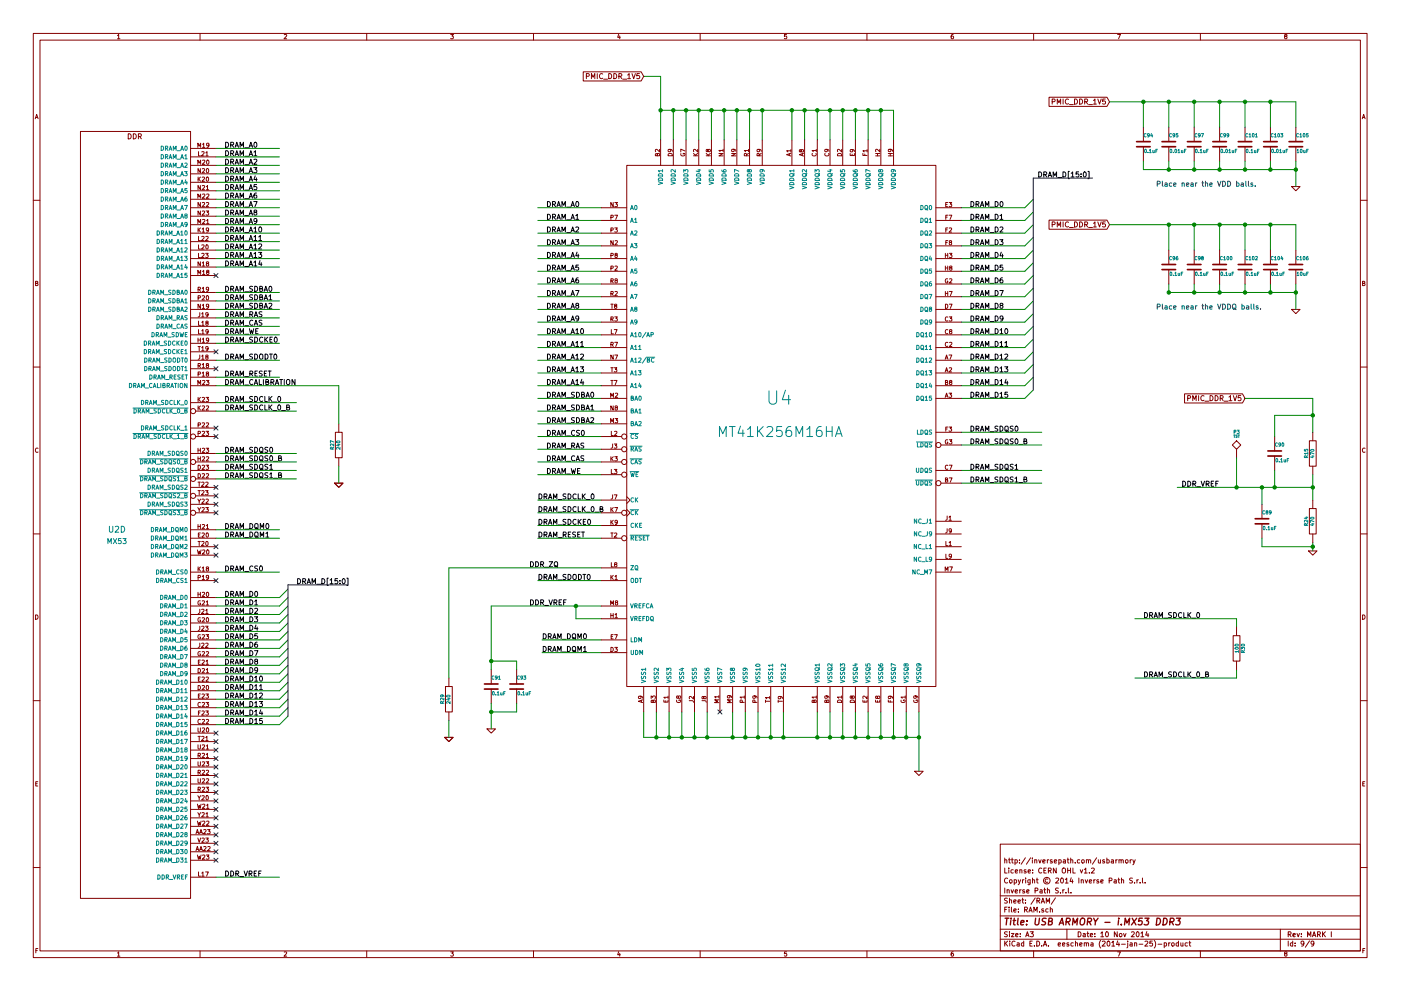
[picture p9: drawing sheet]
EESchema Schematic File Version 2
LIBS:power
LIBS:device
LIBS:transistors
LIBS:conn
LIBS:linear
LIBS:regul
LIBS:74xx
LIBS:cmos4000
LIBS:adc-dac
LIBS:memory
LIBS:xilinx
LIBS:special
LIBS:microcontrollers
LIBS:dsp
LIBS:microchip
LIBS:analog_switches
LIBS:motorola
LIBS:texas
LIBS:intel
LIBS:audio
LIBS:interface
LIBS:digital-audio
LIBS:philips
LIBS:display
LIBS:cypress
LIBS:siliconi
LIBS:opto
LIBS:atmel
LIBS:contrib
LIBS:valves
LIBS:armory
LIBS:armory-cache
EELAYER 24 0
EELAYER END
$Descr A3 16535 11693
encoding utf-8
Sheet 9 9
Title "USB ARMORY - i.MX53 DDR3"
Date "10 Nov 2014"
Rev "MARK I"
Comp "Inverse Path S.r.l."
Comment1 "Copyright © 2014 Inverse Path S.r.l."
Comment2 "License: CERN OHL v1.2"
Comment3 "http://inversepath.com/usbarmory"
Comment4 ""
$EndDescr
$Comp
L MX53 U2
U 4 1
P 1560 6320
F 0 "U2" H 1380 6390 70  0000 C CNN
F 1 "MX53" H 1380 6250 60  0000 C CNN
F 2 "" H 1520 6360 60  0000 C CNN
F 3 "" H 1520 6360 60  0000 C CNN
	4    1560 6320
	1    0    0    -1  
$EndComp
Text Label 2650 8550 0    60   ~ 0
DRAM_D15
Text Label 2650 8450 0    60   ~ 0
DRAM_D14
Text Label 2650 8350 0    60   ~ 0
DRAM_D13
Text Label 2650 8250 0    60   ~ 0
DRAM_D12
Text Label 2650 8150 0    60   ~ 0
DRAM_D11
Text Label 2650 8050 0    60   ~ 0
DRAM_D10
Text Label 2650 7950 0    60   ~ 0
DRAM_D9
Text Label 2650 7850 0    60   ~ 0
DRAM_D8
Text Label 2650 7750 0    60   ~ 0
DRAM_D7
Text Label 2650 7650 0    60   ~ 0
DRAM_D6
Text Label 2650 7550 0    60   ~ 0
DRAM_D5
Text Label 2650 7450 0    60   ~ 0
DRAM_D4
Text Label 2650 7350 0    60   ~ 0
DRAM_D3
Text Label 2650 7250 0    60   ~ 0
DRAM_D2
Text Label 2650 7150 0    60   ~ 0
DRAM_D1
Text Label 2650 7050 0    60   ~ 0
DRAM_D0
Entry Wire Line
	3300 8550 3400 8450
Entry Wire Line
	3300 8450 3400 8350
Entry Wire Line
	3300 8350 3400 8250
Entry Wire Line
	3300 8250 3400 8150
Entry Wire Line
	3300 8150 3400 8050
Entry Wire Line
	3300 8050 3400 7950
Entry Wire Line
	3300 7950 3400 7850
Entry Wire Line
	3300 7850 3400 7750
Entry Wire Line
	3300 7750 3400 7650
Entry Wire Line
	3300 7650 3400 7550
Entry Wire Line
	3300 7550 3400 7450
Entry Wire Line
	3300 7450 3400 7350
Entry Wire Line
	3300 7350 3400 7250
Entry Wire Line
	3300 7250 3400 7150
Entry Wire Line
	3300 7150 3400 7050
Entry Wire Line
	3300 7050 3400 6950
Text Label 3500 6900 0    60   ~ 0
DRAM_D[15:0]
NoConn ~ 2550 6850
Text Label 2650 6750 0    60   ~ 0
DRAM_CS0
NoConn ~ 2550 5150
NoConn ~ 2550 5050
Text Label 2650 4750 0    60   ~ 0
DRAM_SDCLK_0
Text Label 2650 4850 0    60   ~ 0
DRAM_SDCLK_0_B
NoConn ~ 2550 4150
Text Label 2650 4050 0    60   ~ 0
DRAM_SDCKE0
Text Label 2650 5350 0    60   ~ 0
DRAM_SDQS0
Text Label 2650 5450 0    60   ~ 0
DRAM_SDQS0_B
Text Label 2650 5550 0    60   ~ 0
DRAM_SDQS1
Text Label 2650 5650 0    60   ~ 0
DRAM_SDQS1_B
Text Label 2650 6250 0    60   ~ 0
DRAM_DQM0
Text Label 2650 6350 0    60   ~ 0
DRAM_DQM1
NoConn ~ 2550 3250
Text Label 2650 2050 0    60   ~ 0
DRAM_A3
Text Label 2650 1950 0    60   ~ 0
DRAM_A2
Text Label 2650 1850 0    60   ~ 0
DRAM_A1
Text Label 2650 1750 0    60   ~ 0
DRAM_A0
Text Label 2650 2450 0    60   ~ 0
DRAM_A7
Text Label 2650 2350 0    60   ~ 0
DRAM_A6
Text Label 2650 2250 0    60   ~ 0
DRAM_A5
Text Label 2650 2150 0    60   ~ 0
DRAM_A4
Text Label 2650 2650 0    60   ~ 0
DRAM_A9
Text Label 2650 2550 0    60   ~ 0
DRAM_A8
$Comp
L R R15
U 1 1
P 15500 5350
F 0 "R15" V 15580 5350 40  0000 C CNN
F 1 "470" V 15507 5351 40  0000 C CNN
F 2 "SM0201" V 15430 5350 30  0001 C CNN
F 3 "~" H 15500 5350 30  0000 C CNN
F 4 "Vishay Draloric" V 15500 5350 60  0001 C CNN "Mfg"
F 5 "CRCW0201470RFNED" V 15500 5350 60  0001 C CNN "Mfg PN"
F 6 "1%, 50mW" V 15500 5350 60  0001 C CNN "Desc"
F 7 "Farnell" V 15500 5350 60  0001 C CNN "Supplier"
F 8 "2140024" V 15500 5350 60  0001 C CNN "Supplier PN"
	1    15500 5350
	-1   0    0    1   
$EndComp
$Comp
L GND #PWR087
U 1 1
P 15500 6500
F 0 "#PWR087" H 15500 6500 30  0001 C CNN
F 1 "GND" H 15500 6430 30  0001 C CNN
F 2 "" H 15500 6500 60  0000 C CNN
F 3 "" H 15500 6500 60  0000 C CNN
	1    15500 6500
	1    0    0    -1  
$EndComp
$Comp
L C C90
U 1 1
P 15050 5350
F 0 "C90" H 15050 5450 40  0000 L CNN
F 1 "0.1uF" H 15056 5265 40  0000 L CNN
F 2 "SM0201" H 15088 5200 30  0001 C CNN
F 3 "~" H 15050 5350 60  0000 C CNN
F 4 "TDK" H 15050 5350 60  0001 C CNN "Mfg"
F 5 "C0603X5R0J104K030BC" H 15050 5350 60  0001 C CNN "Mfg PN"
F 6 "X5R, 10%, 6.3V" H 15050 5350 60  0001 C CNN "Desc"
F 7 "Farnell" H 15050 5350 60  0001 C CNN "Supplier"
F 8 "1844078" H 15050 5350 60  0001 C CNN "Supplier PN"
	1    15050 5350
	1    0    0    -1  
$EndComp
$Comp
L C C89
U 1 1
P 14900 6150
F 0 "C89" H 14900 6250 40  0000 L CNN
F 1 "0.1uF" H 14906 6065 40  0000 L CNN
F 2 "SM0201" H 14938 6000 30  0001 C CNN
F 3 "~" H 14900 6150 60  0000 C CNN
F 4 "TDK" H 14900 6150 60  0001 C CNN "Mfg"
F 5 "C0603X5R0J104K030BC" H 14900 6150 60  0001 C CNN "Mfg PN"
F 6 "X5R, 10%, 6.3V" H 14900 6150 60  0001 C CNN "Desc"
F 7 "Farnell" H 14900 6150 60  0001 C CNN "Supplier"
F 8 "1844078" H 14900 6150 60  0001 C CNN "Supplier PN"
	1    14900 6150
	1    0    0    -1  
$EndComp
Text Label 13950 5750 0    60   ~ 0
DDR_VREF
$Comp
L TST P3
U 1 1
P 14600 5400
F 0 "P3" H 14600 5700 40  0000 C CNN
F 1 "TST" H 14600 5650 30  0000 C CNN
F 2 "TP" H 14600 5400 60  0001 C CNN
F 3 "~" H 14600 5400 60  0000 C CNN
	1    14600 5400
	1    0    0    -1  
$EndComp
$Comp
L GND #PWR088
U 1 1
P 10850 9100
F 0 "#PWR088" H 10850 9100 30  0001 C CNN
F 1 "GND" H 10850 9030 30  0001 C CNN
F 2 "" H 10850 9100 60  0000 C CNN
F 3 "" H 10850 9100 60  0000 C CNN
	1    10850 9100
	1    0    0    -1  
$EndComp
Text Label 2650 2750 0    60   ~ 0
DRAM_A10
Text Label 2650 2850 0    60   ~ 0
DRAM_A11
Text Label 2650 2950 0    60   ~ 0
DRAM_A12
Text Label 2650 3050 0    60   ~ 0
DRAM_A13
Text Label 6450 2900 0    60   ~ 0
DRAM_A3
Text Label 6450 2750 0    60   ~ 0
DRAM_A2
Text Label 6450 2600 0    60   ~ 0
DRAM_A1
Text Label 6450 2450 0    60   ~ 0
DRAM_A0
Text Label 6450 3500 0    60   ~ 0
DRAM_A7
Text Label 6450 3350 0    60   ~ 0
DRAM_A6
Text Label 6450 3200 0    60   ~ 0
DRAM_A5
Text Label 6450 3050 0    60   ~ 0
DRAM_A4
Text Label 6450 3800 0    60   ~ 0
DRAM_A9
Text Label 6450 3650 0    60   ~ 0
DRAM_A8
Text Label 6450 3950 0    60   ~ 0
DRAM_A10
Text Label 6450 4100 0    60   ~ 0
DRAM_A11
Text Label 6450 4250 0    60   ~ 0
DRAM_A12
Text Label 6450 4400 0    60   ~ 0
DRAM_A13
NoConn ~ 2550 8650
NoConn ~ 2550 8750
NoConn ~ 2550 8850
NoConn ~ 2550 8950
NoConn ~ 2550 9050
NoConn ~ 2550 9150
NoConn ~ 2550 9250
NoConn ~ 2550 9350
NoConn ~ 2550 9450
NoConn ~ 2550 9550
NoConn ~ 2550 9650
NoConn ~ 2550 9750
NoConn ~ 2550 9850
NoConn ~ 2550 9950
NoConn ~ 2550 10050
NoConn ~ 2550 10150
Text Label 6450 5150 0    60   ~ 0
DRAM_CS0
Text Label 6450 5300 0    60   ~ 0
DRAM_RAS
Text Label 6450 5450 0    60   ~ 0
DRAM_CAS
Text Label 6450 5600 0    60   ~ 0
DRAM_WE
Text Label 2650 3750 0    60   ~ 0
DRAM_RAS
Text Label 2650 3850 0    60   ~ 0
DRAM_CAS
Text Label 2650 3950 0    60   ~ 0
DRAM_WE
NoConn ~ 2550 5750
NoConn ~ 2550 5850
NoConn ~ 2550 5950
NoConn ~ 2550 6050
Text Label 11450 5100 0    60   ~ 0
DRAM_SDQS0
Text Label 11450 5250 0    60   ~ 0
DRAM_SDQS0_B
Text Label 11450 5550 0    60   ~ 0
DRAM_SDQS1
Text Label 11450 5700 0    60   ~ 0
DRAM_SDQS1_B
Text Label 6350 5900 0    60   ~ 0
DRAM_SDCLK_0
Text Label 6350 6050 0    60   ~ 0
DRAM_SDCLK_0_B
NoConn ~ 2550 4350
Text Label 2650 4450 0    60   ~ 0
DRAM_RESET
Text Label 6350 6350 0    60   ~ 0
DRAM_RESET
NoConn ~ 2550 6450
NoConn ~ 2550 6550
Text Label 6400 7550 0    60   ~ 0
DRAM_DQM0
Text Label 6400 7700 0    60   ~ 0
DRAM_DQM1
Text Label 2650 3450 0    60   ~ 0
DRAM_SDBA0
Text Label 2650 3550 0    60   ~ 0
DRAM_SDBA1
Text Label 2650 3650 0    60   ~ 0
DRAM_SDBA2
Text Label 6350 6200 0    60   ~ 0
DRAM_SDCKE0
Text Label 6450 4700 0    60   ~ 0
DRAM_SDBA0
Text Label 6450 4850 0    60   ~ 0
DRAM_SDBA1
Text Label 6450 5000 0    60   ~ 0
DRAM_SDBA2
Text Label 2650 4250 0    60   ~ 0
DRAM_SDODT0
Text Label 6350 6850 0    60   ~ 0
DRAM_SDODT0
$Comp
L R R29
U 1 1
P 5300 8250
F 0 "R29" V 5380 8250 40  0000 C CNN
F 1 "240" V 5307 8251 40  0000 C CNN
F 2 "SM0201" V 5230 8250 30  0001 C CNN
F 3 "~" H 5300 8250 30  0000 C CNN
F 4 "Vishay Draloric" V 5300 8250 60  0001 C CNN "Mfg"
F 5 "CRCW0201240RFNED" V 5300 8250 60  0001 C CNN "Mfg PN"
F 6 "1%, 50mW" V 5300 8250 60  0001 C CNN "Desc"
F 7 "Farnell" V 5300 8250 60  0001 C CNN "Supplier"
F 8 "2139985" V 5300 8250 60  0001 C CNN "Supplier PN"
	1    5300 8250
	-1   0    0    1   
$EndComp
$Comp
L GND #PWR089
U 1 1
P 5300 8700
F 0 "#PWR089" H 5300 8700 30  0001 C CNN
F 1 "GND" H 5300 8630 30  0001 C CNN
F 2 "" H 5300 8700 60  0000 C CNN
F 3 "" H 5300 8700 60  0000 C CNN
	1    5300 8700
	1    0    0    -1  
$EndComp
$Comp
L GND #PWR090
U 1 1
P 5300 8700
F 0 "#PWR090" H 5300 8700 30  0001 C CNN
F 1 "GND" H 5300 8630 30  0001 C CNN
F 2 "" H 5300 8700 60  0000 C CNN
F 3 "" H 5300 8700 60  0000 C CNN
	1    5300 8700
	1    0    0    -1  
$EndComp
$Comp
L R R27
U 1 1
P 4000 5250
F 0 "R27" V 4080 5250 40  0000 C CNN
F 1 "240" V 4007 5251 40  0000 C CNN
F 2 "SM0201" V 3930 5250 30  0001 C CNN
F 3 "~" H 4000 5250 30  0000 C CNN
F 4 "Vishay Draloric" V 4000 5250 60  0001 C CNN "Mfg"
F 5 "CRCW0201240RFNED" V 4000 5250 60  0001 C CNN "Mfg PN"
F 6 "1%, 50mW" V 4000 5250 60  0001 C CNN "Desc"
F 7 "Farnell" V 4000 5250 60  0001 C CNN "Supplier"
F 8 "2139985" V 4000 5250 60  0001 C CNN "Supplier PN"
	1    4000 5250
	-1   0    0    1   
$EndComp
$Comp
L GND #PWR091
U 1 1
P 4000 5700
F 0 "#PWR091" H 4000 5700 30  0001 C CNN
F 1 "GND" H 4000 5630 30  0001 C CNN
F 2 "" H 4000 5700 60  0000 C CNN
F 3 "" H 4000 5700 60  0000 C CNN
	1    4000 5700
	1    0    0    -1  
$EndComp
$Comp
L GND #PWR092
U 1 1
P 4000 5700
F 0 "#PWR092" H 4000 5700 30  0001 C CNN
F 1 "GND" H 4000 5630 30  0001 C CNN
F 2 "" H 4000 5700 60  0000 C CNN
F 3 "" H 4000 5700 60  0000 C CNN
	1    4000 5700
	1    0    0    -1  
$EndComp
Text Label 2650 4550 0    60   ~ 0
DRAM_CALIBRATION
Text Label 6250 6700 0    60   ~ 0
DDR_ZQ
Wire Wire Line
	2550 8550 3300 8550
Wire Wire Line
	2550 8450 3300 8450
Wire Wire Line
	2550 8350 3300 8350
Wire Wire Line
	2550 8250 3300 8250
Wire Wire Line
	2550 8150 3300 8150
Wire Wire Line
	2550 8050 3300 8050
Wire Wire Line
	2550 7950 3300 7950
Wire Wire Line
	2550 7850 3300 7850
Wire Wire Line
	2550 7750 3300 7750
Wire Wire Line
	2550 7650 3300 7650
Wire Wire Line
	2550 7550 3300 7550
Wire Wire Line
	2550 7450 3300 7450
Wire Wire Line
	2550 7350 3300 7350
Wire Wire Line
	2550 7250 3300 7250
Wire Wire Line
	2550 7150 3300 7150
Wire Wire Line
	2550 7050 3300 7050
Wire Wire Line
	2550 5350 3500 5350
Wire Wire Line
	2550 5450 3500 5450
Wire Wire Line
	2550 5550 3500 5550
Wire Wire Line
	2550 5650 3500 5650
Wire Wire Line
	2550 2050 3300 2050
Wire Wire Line
	2550 1950 3300 1950
Wire Wire Line
	2550 1850 3300 1850
Wire Wire Line
	2550 1750 3300 1750
Wire Wire Line
	2550 2450 3300 2450
Wire Wire Line
	2550 2350 3300 2350
Wire Wire Line
	2550 2250 3300 2250
Wire Wire Line
	2550 2150 3300 2150
Wire Wire Line
	2550 2650 3300 2650
Wire Wire Line
	2550 2550 3300 2550
Wire Wire Line
	15500 5600 15500 5900
Connection ~ 15500 5750
Wire Wire Line
	15500 6400 15500 6500
Wire Wire Line
	15500 4700 15500 5100
Wire Wire Line
	15050 4900 15500 4900
Connection ~ 15500 4900
Wire Wire Line
	15050 4900 15050 5150
Wire Wire Line
	15050 5550 15050 5750
Connection ~ 15050 5750
Wire Wire Line
	14900 5750 14900 5950
Connection ~ 14900 5750
Wire Wire Line
	14900 6350 14900 6450
Wire Wire Line
	14900 6450 15500 6450
Connection ~ 15500 6450
Wire Wire Line
	14600 5400 14600 5750
Connection ~ 14600 5750
Wire Wire Line
	7600 8400 7600 8700
Wire Wire Line
	7600 8700 10850 8700
Wire Wire Line
	10850 8400 10850 9100
Connection ~ 10850 8700
Wire Wire Line
	10700 8400 10700 8700
Connection ~ 10700 8700
Wire Wire Line
	10550 8400 10550 8700
Connection ~ 10550 8700
Wire Wire Line
	10400 8400 10400 8700
Connection ~ 10400 8700
Wire Wire Line
	10250 8400 10250 8700
Connection ~ 10250 8700
Wire Wire Line
	10100 8400 10100 8700
Connection ~ 10100 8700
Wire Wire Line
	9950 8400 9950 8700
Connection ~ 9950 8700
Wire Wire Line
	9800 8400 9800 8700
Connection ~ 9800 8700
Wire Wire Line
	9650 8400 9650 8700
Connection ~ 9650 8700
Wire Wire Line
	9250 8400 9250 8700
Connection ~ 9250 8700
Wire Wire Line
	9100 8400 9100 8700
Connection ~ 9100 8700
Wire Wire Line
	8950 8400 8950 8700
Connection ~ 8950 8700
Wire Wire Line
	8800 8400 8800 8700
Connection ~ 8800 8700
Wire Wire Line
	8650 8400 8650 8700
Connection ~ 8650 8700
Wire Wire Line
	8350 8400 8350 8700
Connection ~ 8350 8700
Wire Wire Line
	8200 8400 8200 8700
Connection ~ 8200 8700
Wire Wire Line
	8050 8400 8050 8700
Connection ~ 8050 8700
Wire Wire Line
	7900 8400 7900 8700
Connection ~ 7900 8700
Wire Wire Line
	7750 8400 7750 8700
Connection ~ 7750 8700
Wire Wire Line
	2550 2750 3300 2750
Wire Wire Line
	2550 2850 3300 2850
Wire Wire Line
	2550 2950 3300 2950
Wire Wire Line
	2550 3050 3300 3050
Wire Wire Line
	6350 2900 7100 2900
Wire Wire Line
	6350 2750 7100 2750
Wire Wire Line
	6350 2600 7100 2600
Wire Wire Line
	6350 2450 7100 2450
Wire Wire Line
	6350 3500 7100 3500
Wire Wire Line
	6350 3350 7100 3350
Wire Wire Line
	6350 3200 7100 3200
Wire Wire Line
	6350 3050 7100 3050
Wire Wire Line
	6350 3800 7100 3800
Wire Wire Line
	6350 3650 7100 3650
Wire Wire Line
	6350 3950 7100 3950
Wire Wire Line
	6350 4100 7100 4100
Wire Wire Line
	6350 4250 7100 4250
Wire Wire Line
	6350 4400 7100 4400
Wire Wire Line
	11350 5100 12300 5100
Wire Wire Line
	11350 5250 12300 5250
Wire Wire Line
	11350 5550 12300 5550
Wire Wire Line
	11350 5700 12300 5700
Wire Bus Line
	3400 8450 3400 6900
Wire Bus Line
	3400 6900 4100 6900
Wire Wire Line
	7100 6700 5300 6700
Wire Wire Line
	5300 6700 5300 8000
Wire Wire Line
	5300 8500 5300 8700
Wire Wire Line
	4000 5500 4000 5700
Wire Wire Line
	2550 4550 4000 4550
Wire Wire Line
	4000 4550 4000 5000
Wire Wire Line
	7800 1300 10550 1300
Wire Wire Line
	10550 1300 10550 1650
Wire Wire Line
	10400 1300 10400 1650
Connection ~ 10400 1300
Wire Wire Line
	10250 1300 10250 1650
Connection ~ 10250 1300
Wire Wire Line
	10100 1300 10100 1650
Connection ~ 10100 1300
Wire Wire Line
	9950 1300 9950 1650
Connection ~ 9950 1300
Wire Wire Line
	9800 1300 9800 1650
Connection ~ 9800 1300
Wire Wire Line
	9650 1300 9650 1650
Connection ~ 9650 1300
Wire Wire Line
	9500 1300 9500 1650
Connection ~ 9500 1300
Wire Wire Line
	9350 1300 9350 1650
Connection ~ 9350 1300
Wire Wire Line
	9000 1300 9000 1650
Connection ~ 9000 1300
Wire Wire Line
	8850 1300 8850 1650
Connection ~ 8850 1300
Wire Wire Line
	8700 1300 8700 1650
Connection ~ 8700 1300
Wire Wire Line
	8550 1300 8550 1650
Connection ~ 8550 1300
Wire Wire Line
	8400 1300 8400 1650
Connection ~ 8400 1300
Wire Wire Line
	8250 1300 8250 1650
Connection ~ 8250 1300
Wire Wire Line
	8100 1300 8100 1650
Connection ~ 8100 1300
Wire Wire Line
	7950 1300 7950 1650
Connection ~ 7950 1300
Wire Wire Line
	7800 900  7800 1650
Wire Wire Line
	7800 900  7600 900 
Connection ~ 7800 1300
Text GLabel 7600 900  0    60   Input ~ 0
PMIC_DDR_1V5
Text GLabel 13100 1200 0    60   Input ~ 0
PMIC_DDR_1V5
$Comp
L C C94
U 1 1
P 13500 1700
F 0 "C94" H 13500 1800 40  0000 L CNN
F 1 "0.1uF" H 13506 1615 40  0000 L CNN
F 2 "SM0201" H 13538 1550 30  0001 C CNN
F 3 "~" H 13500 1700 60  0000 C CNN
F 4 "TDK" H 13500 1700 60  0001 C CNN "Mfg"
F 5 "C0603X5R0J104K030BC" H 13500 1700 60  0001 C CNN "Mfg PN"
F 6 "X5R, 10%, 6.3V" H 13500 1700 60  0001 C CNN "Desc"
F 7 "Farnell" H 13500 1700 60  0001 C CNN "Supplier"
F 8 "1844078" H 13500 1700 60  0001 C CNN "Supplier PN"
	1    13500 1700
	1    0    0    -1  
$EndComp
$Comp
L C C95
U 1 1
P 13800 1700
F 0 "C95" H 13800 1800 40  0000 L CNN
F 1 "0.01uF" H 13806 1615 40  0000 L CNN
F 2 "SM0201" H 13838 1550 30  0001 C CNN
F 3 "~" H 13800 1700 60  0000 C CNN
F 4 "TDK" H 13800 1700 60  0001 C CNN "Mfg"
F 5 "C0603X7R1A103K030BA" H 13800 1700 60  0001 C CNN "Mfg PN"
F 6 "X7R, 10%, 10V" H 13800 1700 60  0001 C CNN "Desc"
F 7 "Farnell" H 13800 1700 60  0001 C CNN "Supplier"
F 8 "2354055" H 13800 1700 60  0001 C CNN "Supplier PN"
	1    13800 1700
	1    0    0    -1  
$EndComp
$Comp
L C C97
U 1 1
P 14100 1700
F 0 "C97" H 14100 1800 40  0000 L CNN
F 1 "0.1uF" H 14106 1615 40  0000 L CNN
F 2 "SM0201" H 14138 1550 30  0001 C CNN
F 3 "~" H 14100 1700 60  0000 C CNN
F 4 "TDK" H 14100 1700 60  0001 C CNN "Mfg"
F 5 "C0603X5R0J104K030BC" H 14100 1700 60  0001 C CNN "Mfg PN"
F 6 "X5R, 10%, 6.3V" H 14100 1700 60  0001 C CNN "Desc"
F 7 "Farnell" H 14100 1700 60  0001 C CNN "Supplier"
F 8 "1844078" H 14100 1700 60  0001 C CNN "Supplier PN"
	1    14100 1700
	1    0    0    -1  
$EndComp
$Comp
L C C99
U 1 1
P 14400 1700
F 0 "C99" H 14400 1800 40  0000 L CNN
F 1 "0.01uF" H 14406 1615 40  0000 L CNN
F 2 "SM0201" H 14438 1550 30  0001 C CNN
F 3 "~" H 14400 1700 60  0000 C CNN
F 4 "TDK" H 14400 1700 60  0001 C CNN "Mfg"
F 5 "C0603X7R1A103K030BA" H 14400 1700 60  0001 C CNN "Mfg PN"
F 6 "X7R, 10%, 10V" H 14400 1700 60  0001 C CNN "Desc"
F 7 "Farnell" H 14400 1700 60  0001 C CNN "Supplier"
F 8 "2354055" H 14400 1700 60  0001 C CNN "Supplier PN"
	1    14400 1700
	1    0    0    -1  
$EndComp
$Comp
L C C101
U 1 1
P 14700 1700
F 0 "C101" H 14700 1800 40  0000 L CNN
F 1 "0.1uF" H 14706 1615 40  0000 L CNN
F 2 "SM0201" H 14738 1550 30  0001 C CNN
F 3 "~" H 14700 1700 60  0000 C CNN
F 4 "TDK" H 14700 1700 60  0001 C CNN "Mfg"
F 5 "C0603X5R0J104K030BC" H 14700 1700 60  0001 C CNN "Mfg PN"
F 6 "X5R, 10%, 6.3V" H 14700 1700 60  0001 C CNN "Desc"
F 7 "Farnell" H 14700 1700 60  0001 C CNN "Supplier"
F 8 "1844078" H 14700 1700 60  0001 C CNN "Supplier PN"
	1    14700 1700
	1    0    0    -1  
$EndComp
$Comp
L C C103
U 1 1
P 15000 1700
F 0 "C103" H 15000 1800 40  0000 L CNN
F 1 "0.01uF" H 15006 1615 40  0000 L CNN
F 2 "SM0201" H 15038 1550 30  0001 C CNN
F 3 "~" H 15000 1700 60  0000 C CNN
F 4 "TDK" H 15000 1700 60  0001 C CNN "Mfg"
F 5 "C0603X7R1A103K030BA" H 15000 1700 60  0001 C CNN "Mfg PN"
F 6 "X7R, 10%, 10V" H 15000 1700 60  0001 C CNN "Desc"
F 7 "Farnell" H 15000 1700 60  0001 C CNN "Supplier"
F 8 "2354055" H 15000 1700 60  0001 C CNN "Supplier PN"
	1    15000 1700
	1    0    0    -1  
$EndComp
$Comp
L C C105
U 1 1
P 15300 1700
F 0 "C105" H 15300 1800 40  0000 L CNN
F 1 "10uF" H 15306 1615 40  0000 L CNN
F 2 "SM0603" H 15338 1550 30  0001 C CNN
F 3 "~" H 15300 1700 60  0000 C CNN
F 4 "TDK" H 15300 1700 60  0001 C CNN "Mfg"
F 5 "C1608X5R1A106K080AC" H 15300 1700 60  0001 C CNN "Mfg PN"
F 6 "X5R, 10%, 10V" H 15300 1700 60  0001 C CNN "Desc"
F 7 "Farnell" H 15300 1700 60  0001 C CNN "Supplier"
F 8 "2211164" H 15300 1700 60  0001 C CNN "Supplier PN"
	1    15300 1700
	1    0    0    -1  
$EndComp
Wire Wire Line
	13100 1200 15300 1200
Wire Wire Line
	15300 1200 15300 1500
Wire Wire Line
	15000 1200 15000 1500
Connection ~ 15000 1200
Wire Wire Line
	14700 1200 14700 1500
Connection ~ 14700 1200
Wire Wire Line
	14400 1200 14400 1500
Connection ~ 14400 1200
Wire Wire Line
	14100 1200 14100 1500
Connection ~ 14100 1200
Wire Wire Line
	13800 1200 13800 1500
Connection ~ 13800 1200
Wire Wire Line
	13500 1200 13500 1500
Connection ~ 13500 1200
$Comp
L GND #PWR093
U 1 1
P 15300 2200
F 0 "#PWR093" H 15300 2200 30  0001 C CNN
F 1 "GND" H 15300 2130 30  0001 C CNN
F 2 "" H 15300 2200 60  0000 C CNN
F 3 "" H 15300 2200 60  0000 C CNN
	1    15300 2200
	1    0    0    -1  
$EndComp
Wire Wire Line
	15300 1900 15300 2200
Wire Wire Line
	13500 1900 13500 2000
Wire Wire Line
	13500 2000 15300 2000
Connection ~ 15300 2000
Wire Wire Line
	13800 1900 13800 2000
Connection ~ 13800 2000
Wire Wire Line
	14100 1900 14100 2000
Connection ~ 14100 2000
Wire Wire Line
	14400 1900 14400 2000
Connection ~ 14400 2000
Wire Wire Line
	14700 1900 14700 2000
Connection ~ 14700 2000
Wire Wire Line
	15000 1900 15000 2000
Connection ~ 15000 2000
Text Notes 13650 2200 0    60   ~ 0
Place near the VDD balls.
Text GLabel 13100 2650 0    60   Input ~ 0
PMIC_DDR_1V5
$Comp
L C C98
U 1 1
P 14100 3150
F 0 "C98" H 14100 3250 40  0000 L CNN
F 1 "0.1uF" H 14106 3065 40  0000 L CNN
F 2 "SM0201" H 14138 3000 30  0001 C CNN
F 3 "~" H 14100 3150 60  0000 C CNN
F 4 "TDK" H 14100 3150 60  0001 C CNN "Mfg"
F 5 "C0603X5R0J104K030BC" H 14100 3150 60  0001 C CNN "Mfg PN"
F 6 "X5R, 10%, 6.3V" H 14100 3150 60  0001 C CNN "Desc"
F 7 "Farnell" H 14100 3150 60  0001 C CNN "Supplier"
F 8 "1844078" H 14100 3150 60  0001 C CNN "Supplier PN"
	1    14100 3150
	1    0    0    -1  
$EndComp
$Comp
L C C102
U 1 1
P 14700 3150
F 0 "C102" H 14700 3250 40  0000 L CNN
F 1 "0.1uF" H 14706 3065 40  0000 L CNN
F 2 "SM0201" H 14738 3000 30  0001 C CNN
F 3 "~" H 14700 3150 60  0000 C CNN
F 4 "TDK" H 14700 3150 60  0001 C CNN "Mfg"
F 5 "C0603X5R0J104K030BC" H 14700 3150 60  0001 C CNN "Mfg PN"
F 6 "X5R, 10%, 6.3V" H 14700 3150 60  0001 C CNN "Desc"
F 7 "Farnell" H 14700 3150 60  0001 C CNN "Supplier"
F 8 "1844078" H 14700 3150 60  0001 C CNN "Supplier PN"
	1    14700 3150
	1    0    0    -1  
$EndComp
$Comp
L C C106
U 1 1
P 15300 3150
F 0 "C106" H 15300 3250 40  0000 L CNN
F 1 "10uF" H 15306 3065 40  0000 L CNN
F 2 "SM0603" H 15338 3000 30  0001 C CNN
F 3 "~" H 15300 3150 60  0000 C CNN
F 4 "TDK" H 15300 3150 60  0001 C CNN "Mfg"
F 5 "C1608X5R1A106K080AC" H 15300 3150 60  0001 C CNN "Mfg PN"
F 6 "X5R, 10%, 10V" H 15300 3150 60  0001 C CNN "Desc"
F 7 "Farnell" H 15300 3150 60  0001 C CNN "Supplier"
F 8 "2211164" H 15300 3150 60  0001 C CNN "Supplier PN"
	1    15300 3150
	1    0    0    -1  
$EndComp
Wire Wire Line
	13100 2650 15300 2650
Wire Wire Line
	15300 2650 15300 2950
Wire Wire Line
	15000 2650 15000 2950
Connection ~ 15000 2650
Wire Wire Line
	14700 2650 14700 2950
Connection ~ 14700 2650
Wire Wire Line
	14400 2650 14400 2950
Connection ~ 14400 2650
Wire Wire Line
	14100 2650 14100 2950
Connection ~ 14100 2650
Wire Wire Line
	13800 2650 13800 2950
Connection ~ 13800 2650
$Comp
L GND #PWR094
U 1 1
P 15300 3650
F 0 "#PWR094" H 15300 3650 30  0001 C CNN
F 1 "GND" H 15300 3580 30  0001 C CNN
F 2 "" H 15300 3650 60  0000 C CNN
F 3 "" H 15300 3650 60  0000 C CNN
	1    15300 3650
	1    0    0    -1  
$EndComp
Wire Wire Line
	15300 3350 15300 3650
Connection ~ 15300 3450
Wire Wire Line
	13800 3350 13800 3450
Connection ~ 13800 3450
Wire Wire Line
	14100 3350 14100 3450
Connection ~ 14100 3450
Wire Wire Line
	14400 3350 14400 3450
Connection ~ 14400 3450
Wire Wire Line
	14700 3350 14700 3450
Connection ~ 14700 3450
Wire Wire Line
	15000 3350 15000 3450
Connection ~ 15000 3450
Text Notes 13650 3650 0    60   ~ 0
Place near the VDDQ balls.
$Comp
L C C96
U 1 1
P 13800 3150
F 0 "C96" H 13800 3250 40  0000 L CNN
F 1 "0.1uF" H 13806 3065 40  0000 L CNN
F 2 "SM0201" H 13838 3000 30  0001 C CNN
F 3 "~" H 13800 3150 60  0000 C CNN
F 4 "TDK" H 13800 3150 60  0001 C CNN "Mfg"
F 5 "C0603X5R0J104K030BC" H 13800 3150 60  0001 C CNN "Mfg PN"
F 6 "X5R, 10%, 6.3V" H 13800 3150 60  0001 C CNN "Desc"
F 7 "Farnell" H 13800 3150 60  0001 C CNN "Supplier"
F 8 "1844078" H 13800 3150 60  0001 C CNN "Supplier PN"
	1    13800 3150
	1    0    0    -1  
$EndComp
$Comp
L C C100
U 1 1
P 14400 3150
F 0 "C100" H 14400 3250 40  0000 L CNN
F 1 "0.1uF" H 14406 3065 40  0000 L CNN
F 2 "SM0201" H 14438 3000 30  0001 C CNN
F 3 "~" H 14400 3150 60  0000 C CNN
F 4 "TDK" H 14400 3150 60  0001 C CNN "Mfg"
F 5 "C0603X5R0J104K030BC" H 14400 3150 60  0001 C CNN "Mfg PN"
F 6 "X5R, 10%, 6.3V" H 14400 3150 60  0001 C CNN "Desc"
F 7 "Farnell" H 14400 3150 60  0001 C CNN "Supplier"
F 8 "1844078" H 14400 3150 60  0001 C CNN "Supplier PN"
	1    14400 3150
	1    0    0    -1  
$EndComp
$Comp
L C C104
U 1 1
P 15000 3150
F 0 "C104" H 15000 3250 40  0000 L CNN
F 1 "0.1uF" H 15006 3065 40  0000 L CNN
F 2 "SM0201" H 15038 3000 30  0001 C CNN
F 3 "~" H 15000 3150 60  0000 C CNN
F 4 "TDK" H 15000 3150 60  0001 C CNN "Mfg"
F 5 "C0603X5R0J104K030BC" H 15000 3150 60  0001 C CNN "Mfg PN"
F 6 "X5R, 10%, 6.3V" H 15000 3150 60  0001 C CNN "Desc"
F 7 "Farnell" H 15000 3150 60  0001 C CNN "Supplier"
F 8 "1844078" H 15000 3150 60  0001 C CNN "Supplier PN"
	1    15000 3150
	1    0    0    -1  
$EndComp
Wire Wire Line
	13800 3450 15300 3450
$Comp
L C C91
U 1 1
P 5800 8100
F 0 "C91" H 5800 8200 40  0000 L CNN
F 1 "0.1uF" H 5806 8015 40  0000 L CNN
F 2 "SM0201" H 5838 7950 30  0001 C CNN
F 3 "~" H 5800 8100 60  0000 C CNN
F 4 "TDK" H 5800 8100 60  0001 C CNN "Mfg"
F 5 "C0603X5R0J104K030BC" H 5800 8100 60  0001 C CNN "Mfg PN"
F 6 "X5R, 10%, 6.3V" H 5800 8100 60  0001 C CNN "Desc"
F 7 "Farnell" H 5800 8100 60  0001 C CNN "Supplier"
F 8 "1844078" H 5800 8100 60  0001 C CNN "Supplier PN"
	1    5800 8100
	1    0    0    -1  
$EndComp
$Comp
L C C93
U 1 1
P 6100 8100
F 0 "C93" H 6100 8200 40  0000 L CNN
F 1 "0.1uF" H 6106 8015 40  0000 L CNN
F 2 "SM0201" H 6138 7950 30  0001 C CNN
F 3 "~" H 6100 8100 60  0000 C CNN
F 4 "TDK" H 6100 8100 60  0001 C CNN "Mfg"
F 5 "C0603X5R0J104K030BC" H 6100 8100 60  0001 C CNN "Mfg PN"
F 6 "X5R, 10%, 6.3V" H 6100 8100 60  0001 C CNN "Desc"
F 7 "Farnell" H 6100 8100 60  0001 C CNN "Supplier"
F 8 "1844078" H 6100 8100 60  0001 C CNN "Supplier PN"
	1    6100 8100
	1    0    0    -1  
$EndComp
Wire Wire Line
	7100 7150 5800 7150
Wire Wire Line
	5800 7150 5800 7900
$Comp
L GND #PWR095
U 1 1
P 5800 8600
F 0 "#PWR095" H 5800 8600 30  0001 C CNN
F 1 "GND" H 5800 8530 30  0001 C CNN
F 2 "" H 5800 8600 60  0000 C CNN
F 3 "" H 5800 8600 60  0000 C CNN
	1    5800 8600
	1    0    0    -1  
$EndComp
Wire Wire Line
	5800 8300 5800 8600
Wire Wire Line
	6100 8300 6100 8400
Wire Wire Line
	6100 8400 5800 8400
Connection ~ 5800 8400
Wire Wire Line
	5800 7800 6100 7800
Wire Wire Line
	6100 7800 6100 7900
Connection ~ 5800 7800
Text Label 6250 7150 0    60   ~ 0
DDR_VREF
Wire Wire Line
	6800 7150 6800 7300
Wire Wire Line
	6800 7300 7100 7300
Connection ~ 6800 7150
Wire Wire Line
	2550 10350 3300 10350
Text Label 2650 10350 0    60   ~ 0
DDR_VREF
Wire Wire Line
	13900 5750 15500 5750
Text GLabel 14700 4700 0    60   Input ~ 0
PMIC_DDR_1V5
Wire Wire Line
	14700 4700 15500 4700
Text Label 13500 7300 0    60   ~ 0
DRAM_SDCLK_0
Text Label 13500 8000 0    60   ~ 0
DRAM_SDCLK_0_B
Wire Wire Line
	13400 7300 14600 7300
Wire Wire Line
	14600 7300 14600 7400
Wire Wire Line
	14600 7900 14600 8000
Wire Wire Line
	14600 8000 13400 8000
Text Label 11450 4700 0    60   ~ 0
DRAM_D15
Text Label 11450 4550 0    60   ~ 0
DRAM_D14
Text Label 11450 4400 0    60   ~ 0
DRAM_D13
Text Label 11450 4250 0    60   ~ 0
DRAM_D12
Text Label 11450 4100 0    60   ~ 0
DRAM_D11
Text Label 11450 3950 0    60   ~ 0
DRAM_D10
Text Label 11450 3800 0    60   ~ 0
DRAM_D9
Text Label 11450 3650 0    60   ~ 0
DRAM_D8
Text Label 11450 3500 0    60   ~ 0
DRAM_D7
Text Label 11450 3350 0    60   ~ 0
DRAM_D6
Text Label 11450 3200 0    60   ~ 0
DRAM_D5
Text Label 11450 3050 0    60   ~ 0
DRAM_D4
Text Label 11450 2900 0    60   ~ 0
DRAM_D3
Text Label 11450 2750 0    60   ~ 0
DRAM_D2
Text Label 11450 2600 0    60   ~ 0
DRAM_D1
Text Label 11450 2450 0    60   ~ 0
DRAM_D0
Entry Wire Line
	12100 4700 12200 4600
Entry Wire Line
	12100 4550 12200 4450
Entry Wire Line
	12100 4400 12200 4300
Entry Wire Line
	12100 4250 12200 4150
Entry Wire Line
	12100 4100 12200 4000
Entry Wire Line
	12100 3950 12200 3850
Entry Wire Line
	12100 3800 12200 3700
Entry Wire Line
	12100 3650 12200 3550
Entry Wire Line
	12100 3500 12200 3400
Entry Wire Line
	12100 3350 12200 3250
Entry Wire Line
	12100 3200 12200 3100
Entry Wire Line
	12100 3050 12200 2950
Entry Wire Line
	12100 2900 12200 2800
Entry Wire Line
	12100 2750 12200 2650
Entry Wire Line
	12100 2600 12200 2500
Entry Wire Line
	12100 2450 12200 2350
Text Label 12250 2100 0    60   ~ 0
DRAM_D[15:0]
Wire Wire Line
	11350 4700 12100 4700
Wire Wire Line
	11350 4550 12100 4550
Wire Wire Line
	11350 4400 12100 4400
Wire Wire Line
	11350 4250 12100 4250
Wire Wire Line
	11350 4100 12100 4100
Wire Wire Line
	11350 3950 12100 3950
Wire Wire Line
	11350 3800 12100 3800
Wire Wire Line
	11350 3650 12100 3650
Wire Wire Line
	11350 3500 12100 3500
Wire Wire Line
	11350 3350 12100 3350
Wire Wire Line
	11350 3200 12100 3200
Wire Wire Line
	11350 3050 12100 3050
Wire Wire Line
	11350 2900 12100 2900
Wire Wire Line
	11350 2750 12100 2750
Wire Wire Line
	11350 2600 12100 2600
Wire Wire Line
	11350 2450 12100 2450
Wire Bus Line
	12200 4600 12200 2100
Wire Bus Line
	12200 2100 12900 2100
NoConn ~ 8500 8400
Wire Wire Line
	2550 3450 3300 3450
Wire Wire Line
	2550 3550 3300 3550
Wire Wire Line
	2550 3650 3300 3650
Wire Wire Line
	7100 4700 6350 4700
Wire Wire Line
	7100 4850 6350 4850
Wire Wire Line
	7100 5000 6350 5000
Wire Wire Line
	2550 3750 3300 3750
Wire Wire Line
	2550 3850 3300 3850
Wire Wire Line
	2550 3950 3300 3950
Wire Wire Line
	7100 5300 6350 5300
Wire Wire Line
	7100 5450 6350 5450
Wire Wire Line
	7100 5600 6350 5600
Wire Wire Line
	7100 5150 6350 5150
Wire Wire Line
	2550 4750 3500 4750
Wire Wire Line
	2550 4850 3500 4850
Wire Wire Line
	7100 5900 6350 5900
Wire Wire Line
	7100 6050 6350 6050
Wire Wire Line
	2550 4050 3300 4050
Wire Wire Line
	7100 6200 6350 6200
Wire Wire Line
	7100 6350 6350 6350
Wire Wire Line
	2550 4450 3300 4450
Wire Wire Line
	7100 6850 6350 6850
Wire Wire Line
	2550 4250 3300 4250
Wire Wire Line
	7100 7550 6400 7550
Wire Wire Line
	7100 7700 6400 7700
Wire Wire Line
	2550 6250 3300 6250
Wire Wire Line
	2550 6350 3300 6350
Wire Wire Line
	2550 6750 3300 6750
$Comp
L R R24
U 1 1
P 15500 6150
F 0 "R24" V 15580 6150 40  0000 C CNN
F 1 "470" V 15507 6151 40  0000 C CNN
F 2 "SM0201" V 15430 6150 30  0001 C CNN
F 3 "~" H 15500 6150 30  0000 C CNN
F 4 "Vishay Draloric" V 15500 6150 60  0001 C CNN "Mfg"
F 5 "CRCW0201470RFNED" V 15500 6150 60  0001 C CNN "Mfg PN"
F 6 "1%, 50mW" V 15500 6150 60  0001 C CNN "Desc"
F 7 "Farnell" V 15500 6150 60  0001 C CNN "Supplier"
F 8 "2140024" V 15500 6150 60  0001 C CNN "Supplier PN"
	1    15500 6150
	-1   0    0    1   
$EndComp
Wire Wire Line
	2550 3150 3300 3150
Text Label 2650 3150 0    60   ~ 0
DRAM_A14
$Comp
L MT41J256M16HA U4
U 1 1
P 9200 4900
F 0 "U4" H 9200 5100 157 0000 C CNN
F 1 "MT41K256M16HA" H 9210 4700 118 0000 C CNN
F 2 "micron-96-fbga-ha" H 9200 4800 60  0001 C CNN
F 3 "~" H 9200 4800 60  0000 C CNN
F 4 "Micron" H 9200 4900 60  0001 C CNN "Mfg"
F 5 "MT41K256M16HA-107" H 9200 4900 60  0001 C CNN "Mfg PN"
F 6 "512MB DDR3" H 9200 4900 60  0001 C CNN "Desc"
F 7 "Arrow" H 9200 4900 60  0001 C CNN "Supplier"
F 8 "?" H 9200 4900 60  0001 C CNN "Supplier PN"
F 9 "MT41J256M16HA-107, 4GB-AS4C256M16D3-12BxN" H 9200 4900 60  0001 C CNN "Alternate PNs"
	1    9200 4900
	1    0    0    -1  
$EndComp
Wire Wire Line
	7100 4550 6350 4550
Text Label 6450 4550 0    60   ~ 0
DRAM_A14
$Comp
L R R30
U 1 1
P 14600 7650
F 0 "R30" V 14680 7650 40  0000 C CNN
F 1 "100" V 14607 7651 40  0000 C CNN
F 2 "SM0603" V 14530 7650 30  0001 C CNN
F 3 "~" H 14600 7650 30  0000 C CNN
F 4 "Vishay Draloric" V 14600 7650 60  0001 C CNN "Mfg"
F 5 "CRCW0603100RFKEA" V 14600 7650 60  0001 C CNN "Mfg PN"
F 6 "100mW, 1%" V 14600 7650 60  0001 C CNN "Desc"
F 7 "Farnell" V 14600 7650 60  0001 C CNN "Supplier"
F 8 "1469752" V 14600 7650 60  0001 C CNN "Supplier PN"
	1    14600 7650
	1    0    0    -1  
$EndComp
$EndSCHEMATC
